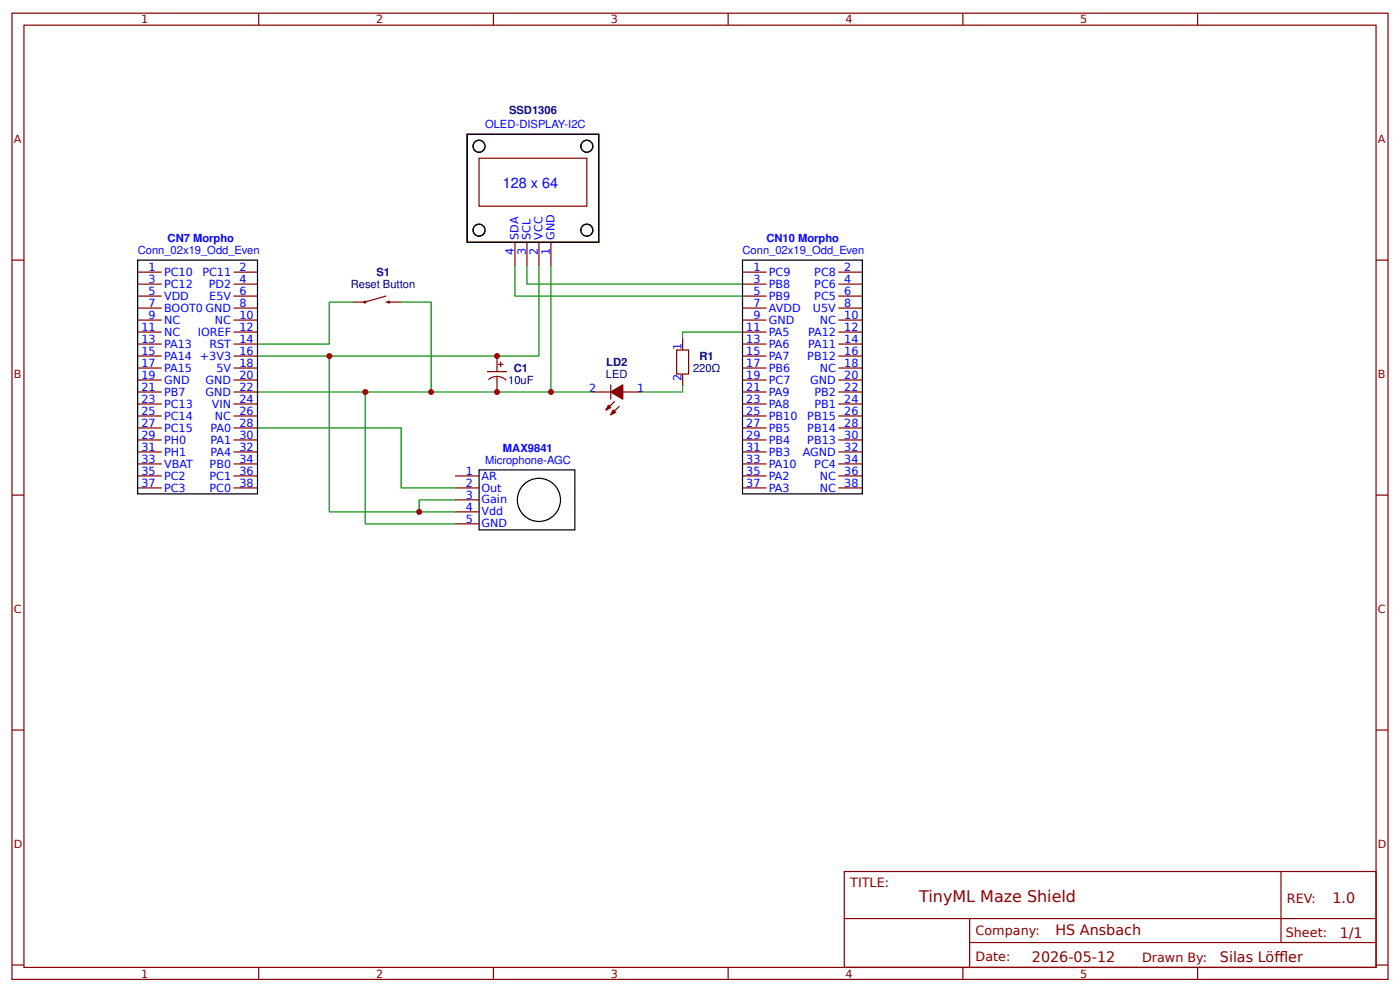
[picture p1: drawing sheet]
<svg xmlns="http://www.w3.org/2000/svg" width="309mm" height="219mm" viewBox="0 0 309 219" stroke-linecap="round" stroke-linejoin="round" font-family="sans-serif">
<g fill="none" stroke="#800" stroke-width=".26">
<path d="M2.6 2.9h304.1v213.3h-304.1zM5.3 5.6h298.7v207.9h-298.7zM57.1 2.9v2.7M109 2.9v2.7M160.9 2.9v2.7M212.7 2.9v2.7M264.6 2.9v2.7M103.2 29.6h29.1v23.8h-29.1zM105.8 34.9h23.8v10.6h-23.8zM2.6 57.4h2.7M113.8 53.4v5.3M116.4 53.4v5.3"/>
<path d="M119.1 53.4v5.3M121.7 53.4v5.3M304 57.4h2.7M30.4 78.6h5.3M30.4 75.9h5.3M30.4 73.3h5.3M30.4 70.6h5.3M30.4 68h5.3M30.4 65.4h5.3M30.4 62.7h5.3M30.4 60.1h5.3M51.6 78.6h5.3"/>
<path d="M51.6 75.9h5.3M51.6 73.3h5.3M51.6 70.6h5.3M51.6 68h5.3M51.6 65.4h5.3M51.6 62.7h5.3M51.6 60.1h5.3M85.2 65.4l-4.5 1.3h-2.6M85.2 66.7h.7M86 66.7h2.6M109.8 78.6v3.4M110.6 79.9v1.1"/>
<path d="M149.5 77.3h2.6v5.2h-2.6zM150.8 74.6v2.7M164 78.6h5.3M164 75.9h5.3M164 73.3h5.3M164 70.6h5.3M164 68h5.3M164 65.4h5.3M164 62.7h5.3M164 60.1h5.3M185.2 78.6h5.3M185.2 75.9h5.3"/>
<path d="M185.2 73.3h5.3M185.2 70.6h5.3M185.2 68h5.3M185.2 65.4h5.3M185.2 62.7h5.3M185.2 60.1h5.3M30.4 99.7h5.3M30.4 97.1h5.3M30.4 94.5h5.3M30.4 91.8h5.3M30.4 89.2h5.3M30.4 86.5h5.3"/>
<path d="M30.4 83.9h5.3M30.4 81.2h5.3M51.6 99.7h5.3M51.6 97.1h5.3M51.6 94.5h5.3M51.6 91.8h5.3M51.6 89.2h5.3M51.6 86.5h5.3M51.6 83.9h5.3M51.6 81.2h5.3M107.7 82h4.2M107.9 83.8a2.85 2.85 0 0 1 3.9 .1"/>
<path d="M109.8 83.1v3.4M110.1 80.4h1M131 86.5h3.9M134.9 84.9v3.2M135.7 88.6l-1.8 1.9M136.8 89.7l-1.9 1.8M137.6 86.5h4M150.8 82.5v2.7M164 99.7h5.3M164 97.1h5.3M164 94.5h5.3M164 91.8h5.3"/>
<path d="M164 89.2h5.3M164 86.5h5.3M164 83.9h5.3M164 81.2h5.3M185.2 99.7h5.3M185.2 97.1h5.3M185.2 94.5h5.3M185.2 91.8h5.3M185.2 89.2h5.3M185.2 86.5h5.3M185.2 83.9h5.3M185.2 81.2h5.3"/>
<path d="M2.6 109.3h2.7M30.4 105h5.3M30.4 107.7h5.3M30.4 102.4h5.3M51.6 105h5.3M51.6 107.7h5.3M51.6 102.4h5.3M100.5 105h5.3M100.5 107.7h5.3M100.5 110.3h5.3M100.5 113h5.3M100.5 115.6h5.3"/>
<path d="M164 105h5.3M164 107.7h5.3M164 102.4h5.3M185.2 105h5.3M185.2 107.7h5.3M185.2 102.4h5.3M304 109.3h2.7M2.6 161.1h2.7M304 161.1h2.7M186.5 192.4h117.5v21.1h-117.5zM283 192.4v15.6M2.6 213h2.7"/>
<path d="M57.1 213.5v2.7M109 213.5v2.7M160.9 213.5v2.7M186.6 202.7h117.3M212.7 213.5v2.7M214.2 208h89.7M214.2 202.7v10.6M264.6 213.5v2.7M304 213h2.7"/>
<circle cx="105.8" cy="32.3" r="1.32"/>
<circle cx="129.6" cy="32.3" r="1.32"/>
<circle cx="105.8" cy="50.8" r="1.32"/>
<circle cx="129.6" cy="50.8" r="1.32"/>
</g>
<g fill="none" stroke="#000" stroke-width=".26">
<path d="M103.2 29.6h29.1v23.8h-29.1zM30.4 57.4h26.5v51.6h-26.5zM164 57.4h26.5v51.6h-26.5zM105.8 103.7h21.2v13.2h-21.2z"/>
<circle cx="105.8" cy="32.3" r="1.32"/>
<circle cx="129.6" cy="32.3" r="1.32"/>
<circle cx="105.8" cy="50.8" r="1.32"/>
<circle cx="129.6" cy="50.8" r="1.32"/>
<circle cx="119.1" cy="110.3" r="4.8"/>
</g>
<g fill="none" stroke="#080" stroke-width=".26">
<path d="M113.8 58.7v6.7h50.2M116.4 58.7v4h47.6M119.1 58.7v19.9h-62.2M121.7 58.7v27.8h-64.8M72.8 78.6v34.4h27.7M78.1 66.7h-5.3v9.2h-15.9M88.6 66.7h6.6v19.8M164 73.3h-13.2v1.3M56.9 94.5h31.7v13.2h11.9M80.7 86.5v29.1h19.8M121.7 86.5h9.3M150.8 85.2v1.3h-9.2"/>
<path d="M100.5 110.3h-7.9v2.7"/>
</g>
<g fill="#800" stroke="#800" stroke-width=".26">
<path d="M134.9 86.5l2.7-1.6v3.2z"/>
<path d="M134.4 89.4l.5 .6-1 .5z"/>
<path d="M135.5 90.5l.5 .5-1.1 .5z"/>
</g>
<path d="M80.6 66.6l.1 .1v.1l-.2-.1zM85.8 66.6l.2 .1v.1l-.2-.1z" fill="none" stroke="#800" stroke-width=".42"/>
<g fill="#c00">
<circle cx="72.8" cy="78.6" r=".66"/>
<circle cx="80.7" cy="86.5" r=".66"/>
<circle cx="92.6" cy="113" r=".66"/>
<circle cx="109.8" cy="78.6" r=".66"/>
<circle cx="109.8" cy="86.5" r=".66"/>
<circle cx="121.7" cy="86.5" r=".66"/>
<circle cx="95.3" cy="86.5" r=".66"/>
</g>
<text font-size="3.5" fill="#800" x="203.1" y="199.1">TinyML Maze Shield</text>
<text font-size="3.2" fill="#00f" x="111.1" y="41.5">128 x 64</text>
<g font-size="3.2" fill="#800">
<text x="294.4" y="199.3">1.0</text>
<text x="233.2" y="206.5">HS Ansbach</text>
<text x="296" y="207">1/1</text>
<text x="228" y="212.3">2026-05-12</text>
<text x="269.5" y="212.3">Silas Löfer</text>
<text x="281.5" y="212.3">f</text>
<text x="281.5" y="212.3">l</text>
</g>
<g font-size="2.8" fill="#800">
<text x="187.9" y="195.8">TITLE:</text>
<text x="284.3" y="199.3">REV:</text>
<text x="215.5" y="206.4">Company:</text>
<text x="284.1" y="206.9">Sheet:</text>
<text x="215.5" y="212.2">Date:</text>
<text x="252.3" y="212.3">Drawn By:</text>
</g>
<g font-size="2.5" fill="#800">
<text x="31.2" y="5.2">1</text>
<text x="83.1" y="5.2">2</text>
<text x="134.9" y="5.2">3</text>
<text x="186.8" y="5.2">4</text>
<text x="238.7" y="5.2">5</text>
<text x="3" y="31.5">A</text>
<text x="304.4" y="31.5">A</text>
<text x="3" y="83.3">B</text>
<text x="304.4" y="83.3">B</text>
<text x="3" y="135.2">C</text>
<text x="304.4" y="135.2">C</text>
<text x="3" y="187.1">D</text>
<text x="304.4" y="187.1">D</text>
<text x="31.2" y="215.8">1</text>
<text x="83.1" y="215.8">2</text>
<text x="134.9" y="215.8">3</text>
<text x="186.8" y="215.8">4</text>
<text x="238.7" y="215.8">5</text>
</g>
<g font-size="2.5" fill="#00f">
<text x="107.2" y="28.3">OLED-DISPLAY-I2C</text>
<text x="37" y="53.4">CN7 Morpho</text>
<text x="114.6" y="52.9" transform="rotate(-90 114.6 52.9)">SDA</text>
<text x="117.2" y="52.9" transform="rotate(-90 117.2 52.9)">SCL</text>
<text x="119.9" y="52.9" transform="rotate(-90 119.9 52.9)">VCC</text>
<text x="122.5" y="52.9" transform="rotate(-90 122.5 52.9)">GND</text>
<text x="169.3" y="53.4">CN10 Morpho</text>
<text x="30.4" y="56.1">Conn_02x19_Odd_Even</text>
<text x="32.8" y="59.8">1</text>
<text x="52.9" y="59.8">2</text>
<text x="113.5" y="56.3" transform="rotate(-90 113.5 56.3)">4</text>
<text x="116.2" y="56.3" transform="rotate(-90 116.2 56.3)">3</text>
<text x="118.8" y="56.3" transform="rotate(-90 118.8 56.3)">2</text>
<text x="121.4" y="56.3" transform="rotate(-90 121.4 56.3)">1</text>
<text x="164" y="56.1">Conn_02x19_Odd_Even</text>
<text x="166.4" y="59.8">1</text>
<text x="186.5" y="59.8">2</text>
<text x="32.8" y="65.1">5</text>
<text x="32.8" y="62.4">3</text>
<text x="36.2" y="63.5">PC12</text>
<text x="36.2" y="60.9">PC10</text>
<text x="44.7" y="60.9">PC11</text>
<text x="46.1" y="63.5">PD2</text>
<text x="52.9" y="65.1">6</text>
<text x="52.9" y="62.4">4</text>
<text x="166.4" y="65.1">5</text>
<text x="166.4" y="62.4">3</text>
<text x="169.9" y="63.5">PB8</text>
<text x="169.9" y="60.9">PC9</text>
<text x="179.9" y="63.5">PC6</text>
<text x="179.9" y="60.9">PC8</text>
<text x="186.5" y="65.1">6</text>
<text x="186.5" y="62.4">4</text>
<text x="32.8" y="70.4">9</text>
<text x="32.8" y="67.7">7</text>
<text x="36.2" y="71.4">NC</text>
<text x="36.2" y="68.8">BOOT0 GND</text>
<text x="36.2" y="66.1">VDD</text>
<text x="46.2" y="66.1">E5V</text>
<text x="47.5" y="71.4">NC</text>
<text x="52.9" y="70.4">10</text>
<text x="52.9" y="67.7">8</text>
<text x="166.4" y="70.4">9</text>
<text x="166.4" y="67.7">7</text>
<text x="169.9" y="71.4">GND</text>
<text x="169.9" y="68.8">AVDD</text>
<text x="169.9" y="66.1">PB9</text>
<text x="179.6" y="68.8">U5V</text>
<text x="179.9" y="66.1">PC5</text>
<text x="181.1" y="71.4">NC</text>
<text x="186.5" y="70.4">10</text>
<text x="186.5" y="67.7">8</text>
<text x="31.3" y="75.7">13</text>
<text x="31.3" y="73">11</text>
<text x="36.2" y="76.7">PA13</text>
<text x="36.2" y="74.1">NC</text>
<text x="43.7" y="74.1">IOREF</text>
<text x="46.3" y="76.7">RST</text>
<text x="52.9" y="75.7">14</text>
<text x="52.9" y="73">12</text>
<text x="150.5" y="77.3" transform="rotate(-90 150.5 77.3)">1</text>
<text x="164.9" y="75.7">13</text>
<text x="164.9" y="73">11</text>
<text x="169.9" y="76.7">PA6</text>
<text x="169.9" y="74.1">PA5</text>
<text x="178.5" y="76.7">PA11</text>
<text x="178.5" y="74.1">PA12</text>
<text x="186.5" y="75.7">14</text>
<text x="186.5" y="73">12</text>
<text x="31.3" y="83.6">19</text>
<text x="31.3" y="81">17</text>
<text x="31.3" y="78.3">15</text>
<text x="36.2" y="82">PA15</text>
<text x="36.2" y="79.4">PA14</text>
<text x="44.2" y="79.4">+3V3</text>
<text x="47.8" y="82">5V</text>
<text x="52.9" y="83.6">20</text>
<text x="52.9" y="81">18</text>
<text x="52.9" y="78.3">16</text>
<text x="164.9" y="83.6">19</text>
<text x="164.9" y="81">17</text>
<text x="164.9" y="78.3">15</text>
<text x="169.9" y="82">PB6</text>
<text x="169.9" y="79.4">PA7</text>
<text x="178.4" y="79.4">PB12</text>
<text x="181.1" y="82">NC</text>
<text x="186.5" y="83.6">20</text>
<text x="186.5" y="81">18</text>
<text x="186.5" y="78.3">16</text>
<text x="31.3" y="88.9">23</text>
<text x="31.3" y="86.3">21</text>
<text x="36.2" y="90">PC13</text>
<text x="36.2" y="87.3">PB7</text>
<text x="36.2" y="84.7">GND</text>
<text x="45.4" y="87.3">GND</text>
<text x="45.4" y="84.7">GND</text>
<text x="46.8" y="90">VIN</text>
<text x="52.9" y="88.9">24</text>
<text x="52.9" y="86.3">22</text>
<text x="130.2" y="86.5">2</text>
<text x="140.8" y="86.5">1</text>
<text x="150.5" y="84.1" transform="rotate(-90 150.5 84.1)">2</text>
<text x="164.9" y="88.9">23</text>
<text x="164.9" y="86.3">21</text>
<text x="169.9" y="90">PA8</text>
<text x="169.9" y="87.3">PA9</text>
<text x="169.9" y="84.7">PC7</text>
<text x="179" y="84.7">GND</text>
<text x="179.9" y="90">PB1</text>
<text x="179.9" y="87.3">PB2</text>
<text x="186.5" y="88.9">24</text>
<text x="186.5" y="86.3">22</text>
<text x="31.3" y="94.2">27</text>
<text x="31.3" y="91.5">25</text>
<text x="36.2" y="95.2">PC15</text>
<text x="36.2" y="92.6">PC14</text>
<text x="46.5" y="95.2">PA0</text>
<text x="47.5" y="92.6">NC</text>
<text x="52.9" y="94.2">28</text>
<text x="52.9" y="91.5">26</text>
<text x="164.9" y="94.2">27</text>
<text x="164.9" y="91.5">25</text>
<text x="169.9" y="95.2">PB5</text>
<text x="169.9" y="92.6">PB10</text>
<text x="178.4" y="95.2">PB14</text>
<text x="178.4" y="92.6">PB15</text>
<text x="186.5" y="94.2">28</text>
<text x="186.5" y="91.5">26</text>
<text x="31.3" y="99.5">31</text>
<text x="31.3" y="96.8">29</text>
<text x="36.2" y="100.5">PH1</text>
<text x="36.2" y="97.9">PH0</text>
<text x="46.5" y="100.5">PA4</text>
<text x="46.5" y="97.9">PA1</text>
<text x="52.9" y="99.5">32</text>
<text x="52.9" y="96.8">30</text>
<text x="111.1" y="99.7">MAX9841</text>
<text x="164.9" y="99.5">31</text>
<text x="164.9" y="96.8">29</text>
<text x="169.9" y="100.5">PB3</text>
<text x="169.9" y="97.9">PB4</text>
<text x="177.4" y="100.5">AGND</text>
<text x="178.4" y="97.9">PB13</text>
<text x="186.5" y="99.5">32</text>
<text x="186.5" y="96.8">30</text>
<text x="31.3" y="107.4">37</text>
<text x="31.3" y="104.8">35</text>
<text x="31.3" y="102.1">33</text>
<text x="36.2" y="105.8">PC2</text>
<text x="36.2" y="103.2">VBAT</text>
<text x="46.3" y="105.8">PC1</text>
<text x="46.3" y="103.2">PB0</text>
<text x="52.9" y="107.4">38</text>
<text x="52.9" y="104.8">36</text>
<text x="52.9" y="102.1">34</text>
<text x="102.9" y="104.8">1</text>
<text x="102.9" y="107.4">2</text>
<text x="106.4" y="105.8">AR</text>
<text x="107.2" y="102.4">Microphone-AGC</text>
<text x="164.9" y="107.4">37</text>
<text x="164.9" y="104.8">35</text>
<text x="164.9" y="102.1">33</text>
<text x="169.9" y="105.8">PA2</text>
<text x="169.9" y="103.2">PA10</text>
<text x="179.9" y="103.2">PC4</text>
<text x="181.1" y="105.8">NC</text>
<text x="186.5" y="107.4">38</text>
<text x="186.5" y="104.8">36</text>
<text x="186.5" y="102.1">34</text>
<text x="36.2" y="108.5">PC3</text>
<text x="46.3" y="108.5">PC0</text>
<text x="102.9" y="110.1">3</text>
<text x="102.9" y="112.7">4</text>
<text x="106.4" y="108.5">Out</text>
<text x="106.4" y="111.1">Gain</text>
<text x="106.4" y="113.8">Vdd</text>
<text x="169.9" y="108.5">PA3</text>
<text x="181.1" y="108.5">NC</text>
<text x="102.9" y="115.4">5</text>
<text x="106.4" y="116.4">GND</text>
</g>
<g font-size="2.5" fill="#000080">
<text x="112.5" y="25.3">SSD1306</text>
<text x="77.5" y="63.6">Reset Button</text>
<text x="83.2" y="61">S1</text>
<text x="113.5" y="82.1">C1</text>
<text x="133.9" y="83.4">LED</text>
<text x="133.9" y="80.8">LD2</text>
<text x="153.1" y="82.1">220Ω</text>
<text x="154.5" y="79.5">R1</text>
<text x="112.3" y="84.8">10uF</text>
</g>
</svg>
